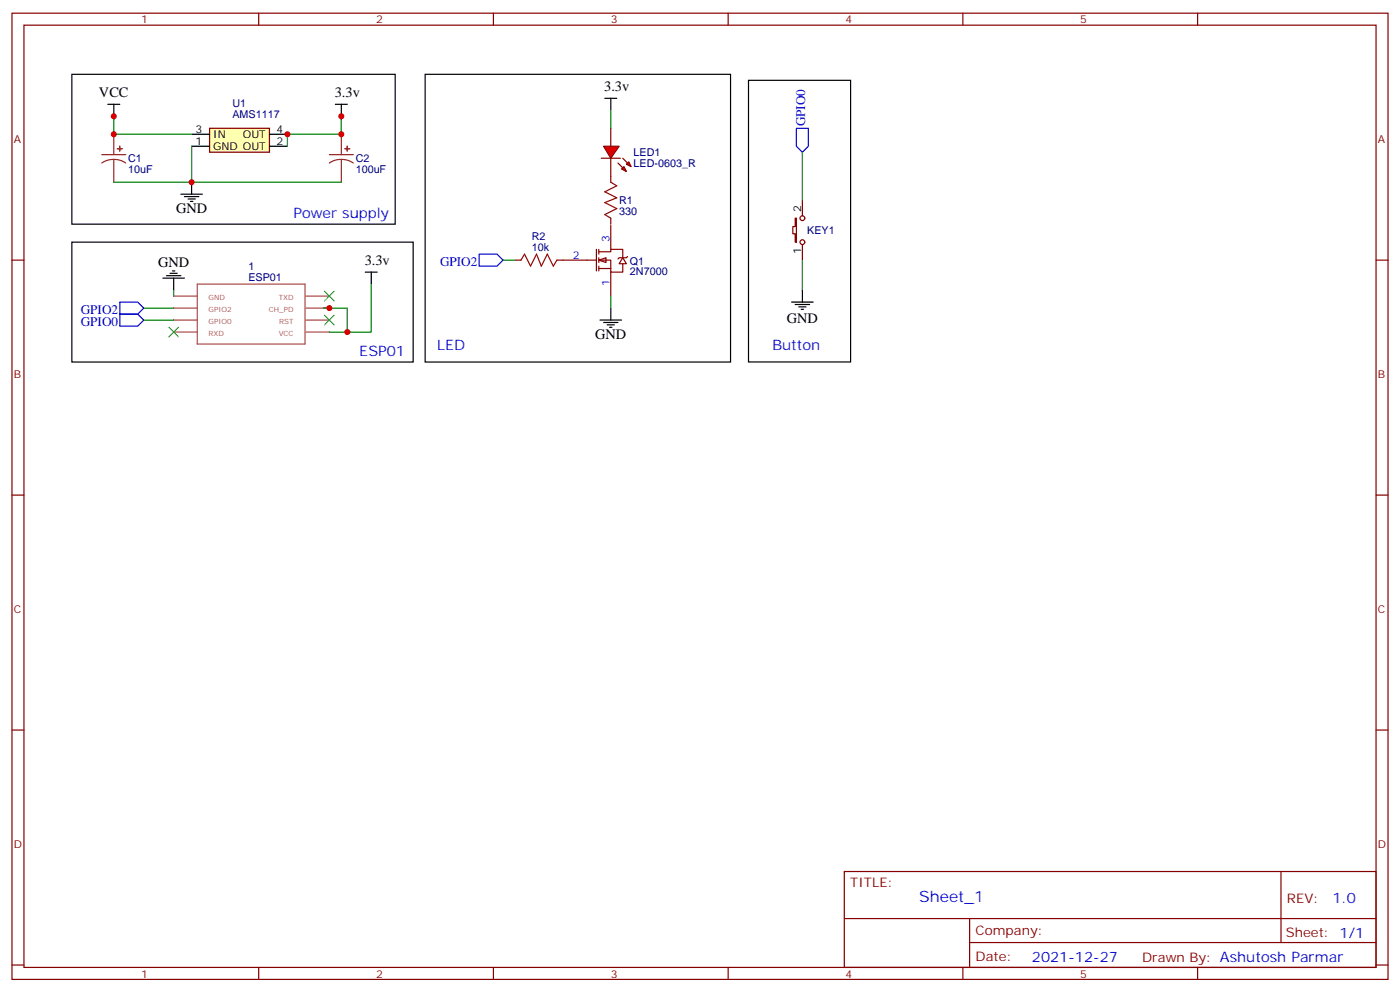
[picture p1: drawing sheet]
<svg xmlns="http://www.w3.org/2000/svg" width="412mm" height="292mm" viewBox="0 0 412 292" stroke-linecap="round" stroke-linejoin="round" font-family="sans-serif">
<g fill="none" stroke="#870000" stroke-width=".35">
<path d="M3.5 3.9h405.4v284.3h-405.4zM7.1 7.4h398.2v277.3h-398.2zM76.2 3.9v3.5M145.3 3.9v3.5M214.5 3.9v3.5M283.6 3.9v3.5M352.8 3.9v3.5M3.5 76.6h3.6M405.3 76.6h3.6M3.5 145.7h3.6M405.3 145.7h3.6M3.5 214.8h3.6"/>
<path d="M405.3 214.8h3.6M248.7 256.5h156.6v28.2h-156.6zM377.3 256.5v20.9M248.7 270.3h156.5M285.6 277.4h119.6M285.6 270.3v14.1M3.5 284h3.6M76.2 284.7v3.5M145.3 284.7v3.5M214.5 284.7v3.5M283.6 284.7v3.5M352.8 284.7v3.5"/>
<path d="M405.3 284h3.6"/>
</g>
<path d="M51.2 87.1h6.9M51.2 90.7h6.9M51.2 94.2h6.9M51.2 97.7h6.9M58.1 83.6h31.7v17.6h-31.7zM90.1 87.1h6.9M90.1 90.7h6.9M90.1 94.2h6.9M90.1 97.7h6.9" fill="none" stroke="#a64a4a" stroke-width=".35"/>
<path d="M61.7 37.7h17.7v7.1h-17.7z" fill="#ffffb0" stroke="#800000" stroke-width=".35"/>
<path d="M56.4 39.5h5.3M79.4 39.5h5.3M56.4 43h5.3M79.4 43h5.3" fill="none" stroke="#000" stroke-width=".35"/>
<path d="M33.5 39.5v6M100.5 39.5v6M30 45.5h7M33.5 46.9l-1.8 .3-1.7 .8M33.5 46.9l1.9 .3 1.6 .8M33.5 46.9v6.7M97 45.5h7.1M100.5 46.9l-1.8 .3-1.7 .8M100.5 46.9l1.9 .3 1.7 .8M100.5 46.9v6.7" fill="none" stroke="#8c2424" stroke-width=".35"/>
<g fill="#8c2424" stroke="#8c2424" stroke-width=".35">
<path d="M34.6 43.7l1.4 .1z"/>
<path d="M35.2 43l.1 1.4z"/>
<path d="M101.6 43.7l1.4 .1z"/>
<path d="M102.3 43v1.4z"/>
</g>
<g fill="#f00" stroke="#870000" stroke-width=".35">
<path d="M177.8 43h4.6l-2.5 3.6z"/>
<path d="M177.1 46.6h5.6z"/>
</g>
<g fill="#870000" stroke="#870000" stroke-width=".35">
<path d="M183.4 46.6l1.5 1.4z"/>
<path d="M182 48l1.4 1.4z"/>
</g>
<g fill="#f00" stroke="#870000" stroke-width=".35">
<path d="M184.5 48.3l.7-.7 .7 1.4z"/>
<path d="M183.1 49.7l.7-.7 .7 1.4z"/>
</g>
<g fill="none" stroke="#870000" stroke-width=".35">
<path d="M179.9 37.7v5.3M179.9 46.6v7M236.4 58.9v4.6M179.9 64.2v1.8M234.2 64.2h.4v7.1h-.4v-2.5h-.7v-2.1h.7zM236.4 72v4.6"/>
<circle cx="236.4" cy="64.2" r=".71"/>
<circle cx="236.4" cy="71.3" r=".71"/>
</g>
<path d="M53.3 57.2h6.3M54.3 57.9h4.3M55.4 58.6h2.1M56.1 59.3h.7M56.4 53.6v3.6" fill="none" stroke="#000" stroke-width=".35"/>
<path d="M179.9 53.6l1.8 1.1-3.5 1.7 3.5 1.8-3.5 1.4 3.5 1.8-3.5 1.7 1.7 1.1" fill="none" stroke="#a10000" stroke-width=".35"/>
<g fill="#fff" stroke="#870000" stroke-width=".35">
<path d="M183.4 75.8l1.1 1.8h-2.1z"/>
<path d="M176.4 76.6l2.1-.8v1.5z"/>
</g>
<path d="M151.7 76.6h1.8M164 76.6h11.7M175.7 73.4v6.3M176.4 74.1h3.5v-.7h3.5v2.4M176.4 76.6h3.5v3.5h3.5v-2.5M176.4 79h3.5M176.4 73.4v1.4M176.4 75.8v1.5M176.4 78.3v1.4M179.9 66.3v7.1M184.9 75.5l-.4 .3h-2.1l-.4 .4M179.9 80.1v7" fill="none" stroke="#870000" stroke-width=".35"/>
<g fill="none" stroke="#000" stroke-width=".35">
<path d="M21.2 21.9h95.2v44.1h-95.2zM31.7 30.7h3.6M33.5 30.7v3.5M98.8 30.7h3.5M100.5 30.7v3.5M125.2 21.9h90v84.6h-90zM178.2 28.9h3.5M179.9 28.9v3.6M220.5 23.6h30.1v82.9h-30.1zM21.2 71.3h100.5v35.2h-100.5zM50.8 79.7h.7M48 81.8h6.3"/>
<path d="M49 81.1h4.3M50.1 80.4h2.1M51.2 81.8v3.6M107.6 80.1h3.5M109.4 80.1v3.5M176.7 94.2h6.4M177.8 94.9h4.2M178.9 95.6h2.1M179.6 96.3h.7M179.9 90.7v3.5M233.2 88.9h6.3M234.2 89.6h4.3"/>
<path d="M235.3 90.3h2.1M236 91h.7M236.4 85.4v3.5"/>
</g>
<g fill="none" stroke="#008700" stroke-width=".35">
<path d="M33.5 39.5v-5.3v5.3h22.9M100.5 39.5v-5.3v5.3h-15.8v3.5M179.9 32.5v5.2M56.4 43v10.6h-22.9M56.4 53.6h44.1M236.4 44.8v14.1M148.2 76.6h3.5M236.4 76.6v8.8M42.3 90.7h8.9M42.3 94.2h8.9M51.2 85.4v1.7M95.2 90.7h7.1v7"/>
<path d="M109.4 83.6v14.1h-12.4M179.9 87.1v3.6"/>
</g>
<path d="M153.5 76.6l1-1.8 1.8 3.5 1.7-3.5 1.5 3.5 1.7-3.5 1.8 3.5 1-1.7" fill="none" stroke="#a10000" stroke-width=".35"/>
<path d="M234.6 37.7h3.5v5.3l-1.7 1.8-1.8-1.8zM141.1 74.8h5.3l1.8 1.8-1.8 1.7h-5.3zM35.3 88.9h5.3l1.7 1.8-1.7 1.7h-5.3zM35.3 92.4h5.3l1.7 1.8-1.7 1.8h-5.3z" fill="none" stroke="#00f" stroke-width=".35"/>
<path d="M49.7 96.3l2.9 2.8M52.6 96.3l-2.9 2.8M95.6 85.7l2.8 2.8M95.6 92.8l2.8 2.8M98.4 85.7l-2.8 2.8M98.4 92.8l-2.8 2.8" fill="none" stroke="#3c3" stroke-width=".35"/>
<g fill="#c00">
<circle cx="33.5" cy="39.5" r=".88"/>
<circle cx="33.5" cy="34.2" r=".88"/>
<circle cx="56.4" cy="53.6" r=".88"/>
<circle cx="84.7" cy="39.5" r=".88"/>
<circle cx="100.5" cy="34.2" r=".88"/>
<circle cx="100.5" cy="39.5" r=".88"/>
<circle cx="102.3" cy="97.7" r=".88"/>
<circle cx="97" cy="90.7" r=".88"/>
</g>
<text font-size="4.6" fill="#00f" x="270.8" y="265.5">Sheet_1</text>
<g font-size="4.2">
<text x="29.2" y="28.6">VCC</text>
<text x="98.6" y="28.6">3.3v</text>
<text x="178" y="26.8">3.3v</text>
<text x="51.9" y="62.8">GND</text>
<text x="107.4" y="78">3.3v</text>
<text x="46.6" y="78.6">GND</text>
<text x="231.8" y="94.9">GND</text>
<text x="175.3" y="99.8">GND</text>
</g>
<g font-size="4.2" fill="#00f">
<text x="86.4" y="64.2">Power supply</text>
<text x="105.8" y="104.8">ESP01</text>
<text x="128.8" y="103">LED</text>
<text x="227.5" y="102.9">Button</text>
<text x="392.5" y="265.7">1.0</text>
<text x="304" y="283.1">2021-12-27</text>
</g>
<g font-size="3.9" fill="#00f">
<text x="237.2" y="37.2" transform="rotate(-90 237.2 37.2)">GPIO0</text>
<text x="129.6" y="78.3">GPIO2</text>
<text x="23.8" y="92.4">GPIO2</text>
<text x="23.8" y="96">GPIO0</text>
</g>
<g font-size="3.9" fill="#800">
<text x="250.5" y="261.1">TITLE:</text>
<text x="379.1" y="265.7">REV:</text>
<text x="287.4" y="275.3">Company:</text>
<text x="378.7" y="275.9">Sheet: 1/1</text>
<text x="287.4" y="282.9">Date:</text>
<text x="336.4" y="283">Drawn By: Ashutosh Parmar</text>
</g>
<g font-size="3.2" fill="#800">
<text x="41.6" y="6.9">1</text>
<text x="110.8" y="6.9">2</text>
<text x="179.9" y="6.9">3</text>
<text x="249.1" y="6.9">4</text>
<text x="318.2" y="6.9">5</text>
<text x="4.1" y="42">A</text>
<text x="405.9" y="42">A</text>
<text x="4.1" y="111.1">B</text>
<text x="405.9" y="111.1">B</text>
<text x="4.1" y="180.3">C</text>
<text x="405.9" y="180.3">C</text>
<text x="4.1" y="249.4">D</text>
<text x="405.9" y="249.4">D</text>
<text x="41.6" y="287.7">1</text>
<text x="110.8" y="287.7">2</text>
<text x="179.9" y="287.7">3</text>
<text x="249.1" y="287.7">4</text>
<text x="318.2" y="287.7">5</text>
</g>
<g font-size="3.2" fill="#000080">
<text x="68.4" y="34.8">AMS1117</text>
<text x="68.4" y="31.6">U1</text>
<text x="37.7" y="47.7">C1</text>
<text x="104.8" y="47.7">C2</text>
<text x="186.6" y="45.9">LED1</text>
<text x="37.7" y="50.9">10uF</text>
<text x="104.8" y="50.9">100uF</text>
<text x="186.6" y="49.1">LED-0603_R</text>
<text x="182.4" y="63.2">330</text>
<text x="182.4" y="60">R1</text>
<text x="156.6" y="70.5">R2</text>
<text x="237.8" y="68.9">KEY1</text>
<text x="156.6" y="73.7">10k</text>
<text x="185.6" y="77.9">Q1</text>
<text x="73.2" y="82.5">ESP01</text>
<text x="73.2" y="79.4">1</text>
<text x="185.6" y="81.1">2N7000</text>
</g>
<g font-size="3.2">
<text x="57.6" y="39.2">3</text>
<text x="62.8" y="40.6">IN</text>
<text x="71.5" y="40.6">OUT</text>
<text x="81.5" y="39.2">4</text>
<text x="57.6" y="42.7">1</text>
<text x="62.8" y="44.1">GND OUT</text>
<text x="81.5" y="42.7">2</text>
<text x="236" y="62.4" transform="rotate(-90 236 62.4)">2</text>
<text x="236" y="74.7" transform="rotate(-90 236 74.7)">1</text>
</g>
<g font-size="3.2" fill="#00f">
<text x="179.6" y="71.3" transform="rotate(-90 179.6 71.3)">3</text>
<text x="168.7" y="76.2">2</text>
<text x="179.6" y="84.2" transform="rotate(-90 179.6 84.2)">1</text>
</g>
<g font-size="2.1" fill="#a54b4b">
<text x="61.5" y="88.2">GND</text>
<text x="82.1" y="88.2">TXD</text>
<text x="61.5" y="91.7">GPIO2</text>
<text x="61.5" y="95.2">GPIO0</text>
<text x="79.2" y="91.7">CH_PD</text>
<text x="82.3" y="95.2">RST</text>
<text x="61.5" y="98.8">RXD</text>
<text x="82.1" y="98.8">VCC</text>
</g>
</svg>
